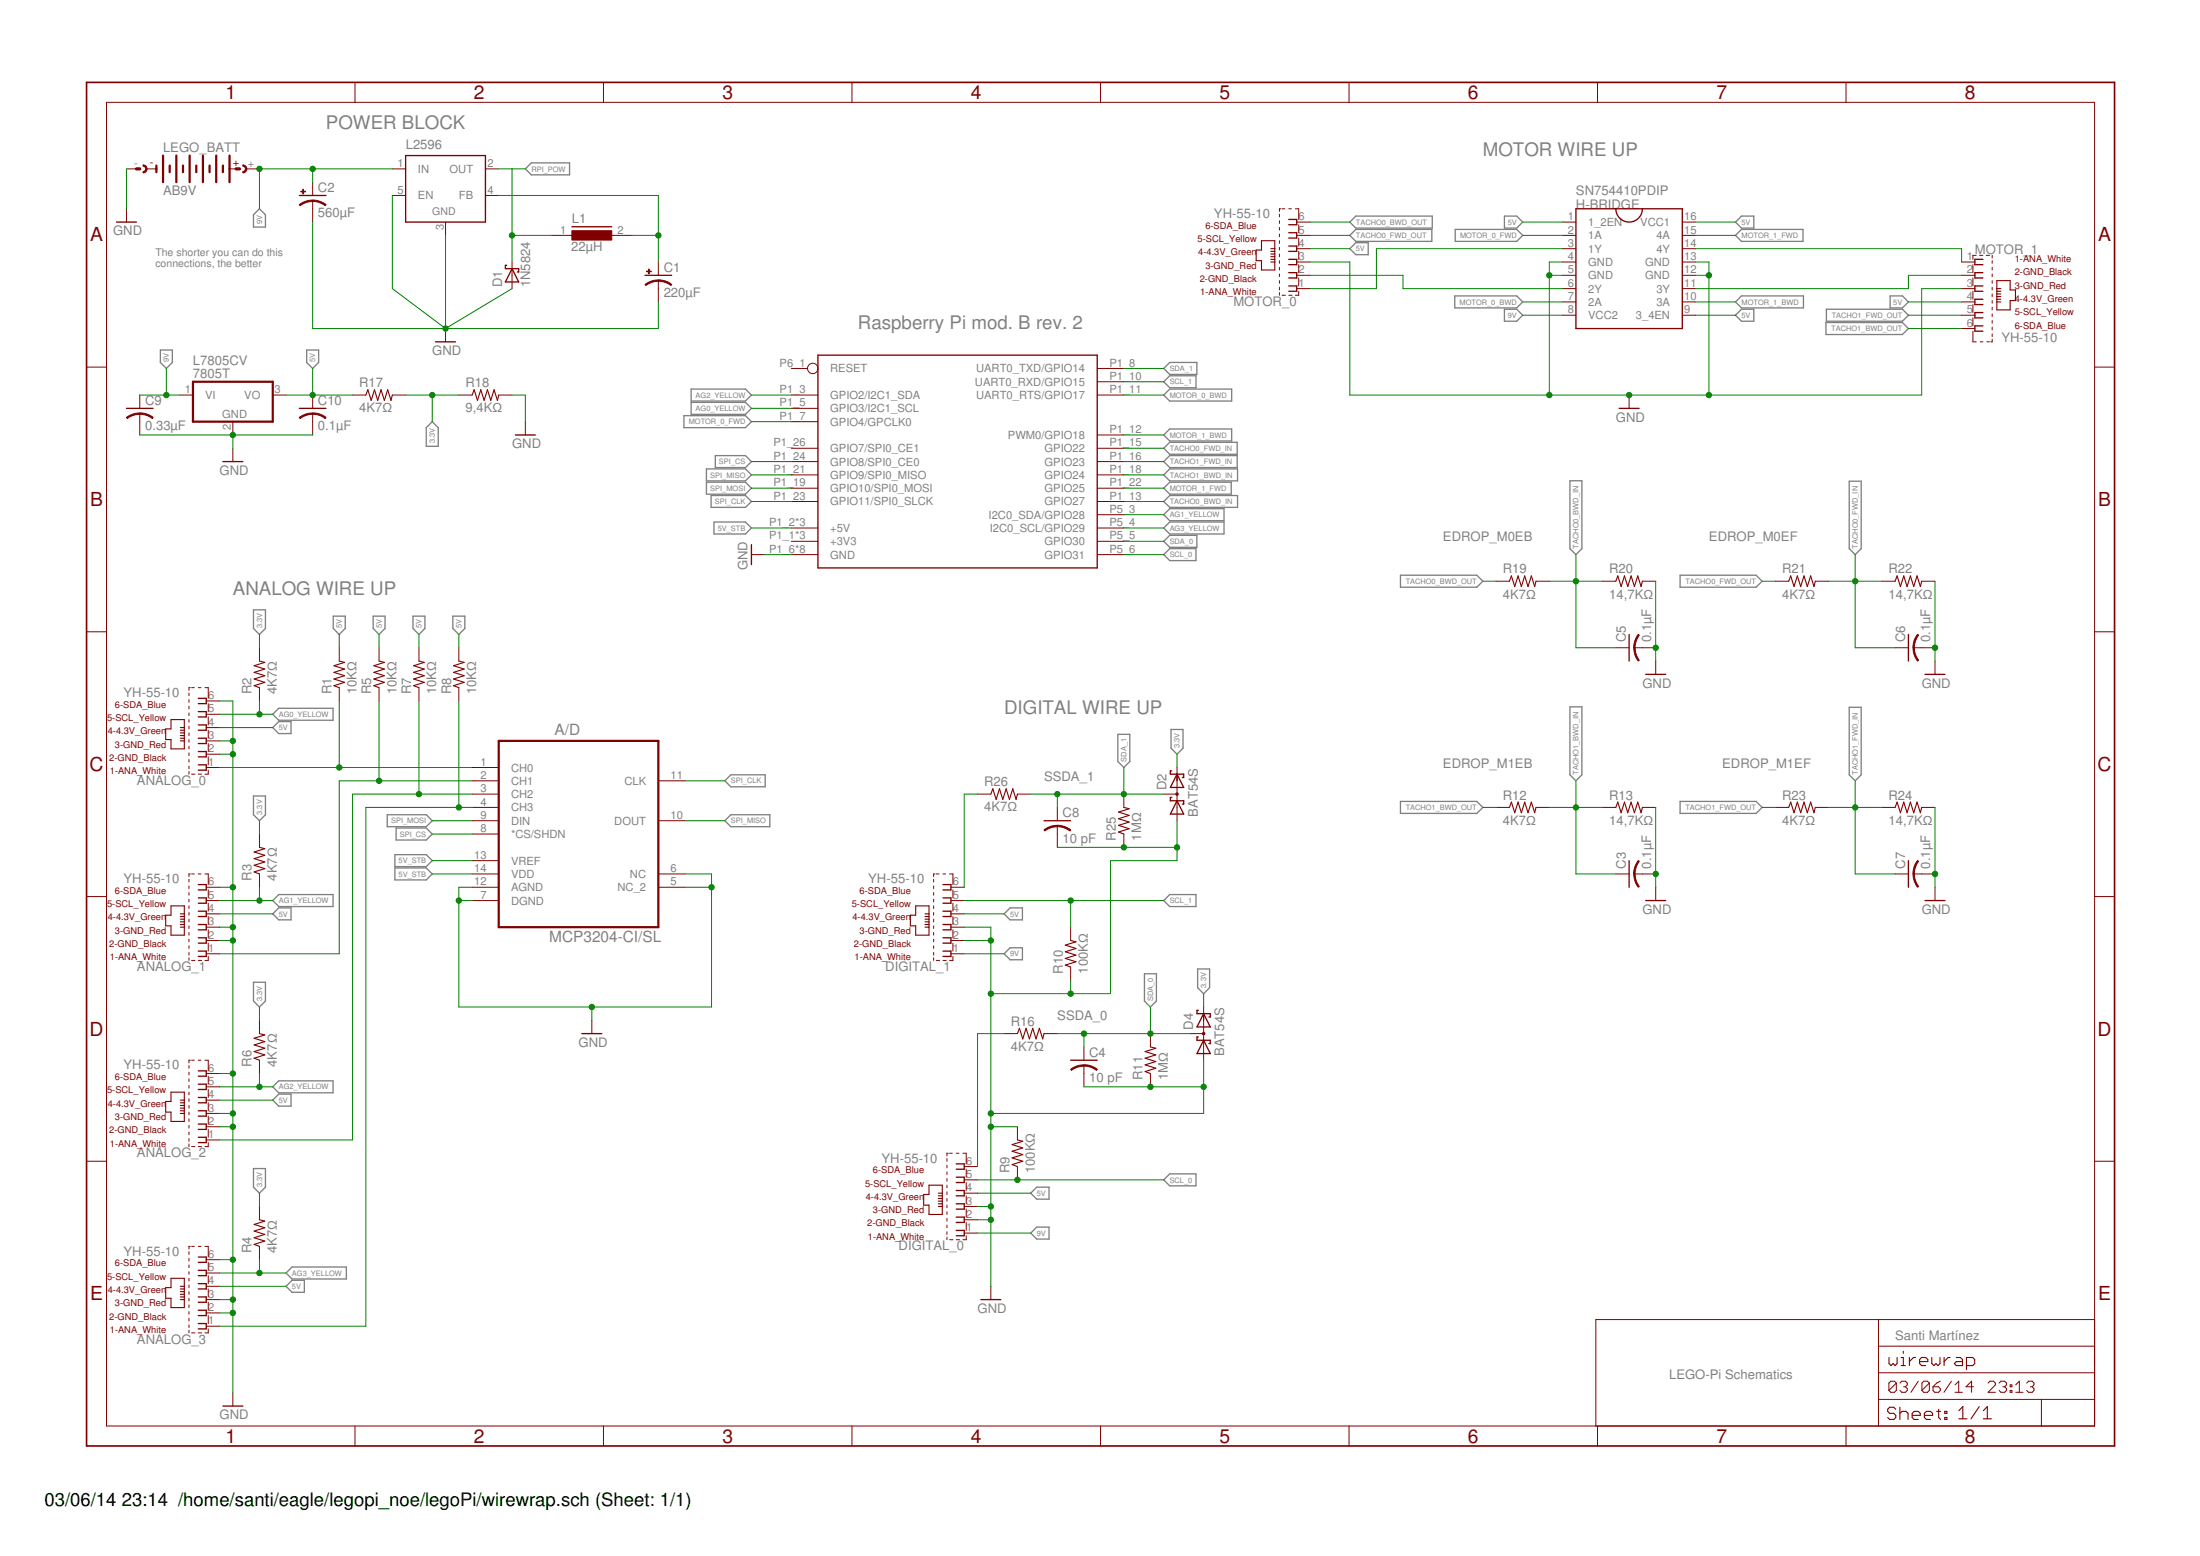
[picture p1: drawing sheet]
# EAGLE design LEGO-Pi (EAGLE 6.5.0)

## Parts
A/D  MCP3204-CI/SL  [SOIC127P600X175-14N]
ANALOG_0  YH-55-10  [YH-55-10]
ANALOG_1  YH-55-10  [YH-55-10]
ANALOG_2  YH-55-10  [YH-55-10]
ANALOG_3  YH-55-10  [YH-55-10]
C1  220µF  CPOL-US085CS-1AR  [085CS_1AR]
C2  560µF  CPOL-US085CS-1AR  [085CS_1AR]
C3  0.1µF  C-US025-024X044  [C025-024X044]
C4  10 pF  C-US025-024X044  [C025-024X044]
C5  0.1µF  C-US025-024X044  [C025-024X044]
C6  0.1µF  C-US025-024X044  [C025-024X044]
C7  0.1µF  C-US025-024X044  [C025-024X044]
C8  10 pF  C-US025-024X044  [C025-024X044]
C9  0.33µF  C-US025-024X044  [C025-024X044]
C10  0.1µF  C-US025-024X044  [C025-024X044]
D1  1N5824  1N5908  [C4111-15]
D2  BAT54S  [SOT23]
D4  BAT54S  [SOT23]
DIGITAL_0  YH-55-10  [YH-55-10]
DIGITAL_1  YH-55-10  [YH-55-10]
H-BRIDGE  SN754410PDIP  [DIL16]
L1  22µH  SFT1040  [SFT1040]
L2596  LM2596TH  [TO220-52]
L7805CV  7805T  [TO220H]
LEGO_BATT  AB9V  [AB9V]
MOTOR_0  YH-55-10  [YH-55-10]
MOTOR_1  YH-55-10  [YH-55-10]
R1  10KΩ  R-US_0204/2V  [0204V]
R2  4K7Ω  R-US_0204/2V  [0204V]
R3  4K7Ω  R-US_0204/2V  [0204V]
R4  4K7Ω  R-US_0204/2V  [0204V]
R5  10KΩ  R-US_0204/2V  [0204V]
R6  4K7Ω  R-US_0204/2V  [0204V]
R7  10KΩ  R-US_0204/2V  [0204V]
R8  10KΩ  R-US_0204/2V  [0204V]
R9  100KΩ  R-US_0204/2V  [0204V]
R10  100KΩ  R-US_0204/2V  [0204V]
R11  1MΩ  R-US_0207/5V  [0207/5V]
R12  4K7Ω  R-US_0207/5V  [0207/5V]
R13  14,7KΩ  R-US_0207/5V  [0207/5V]
R16  4K7Ω  R-US_0207/5V  [0207/5V]
R17  4K7Ω  R-US_0207/5V  [0207/5V]
R18  9,4KΩ  R-US_0207/5V  [0207/5V]
R19  4K7Ω  R-US_0207/5V  [0207/5V]
R20  14,7KΩ  R-US_0207/5V  [0207/5V]
R21  4K7Ω  R-US_0207/5V  [0207/5V]
R22  14,7KΩ  R-US_0207/5V  [0207/5V]
R23  4K7Ω  R-US_0207/5V  [0207/5V]
R24  14,7KΩ  R-US_0207/5V  [0207/5V]
R25  1MΩ  R-US_0207/5V  [0207/5V]
R26  4K7Ω  R-US_0207/5V  [0207/5V]
U$1  RPI-B-V2  [RPI-A-SHIELD]

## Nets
3.3V [Logic_Power]: D2.2(C2) D4.2(C2) R2.2 R3.2 R4.2 R6.2 R17.2 R18.1
5V [Logic_Power]: ANALOG_0.4(4_4.3V_GREEN) ANALOG_1.4(4_4.3V_GREEN) ANALOG_2.4(4_4.3V_GREEN) ANALOG_3.4(4_4.3V_GREEN) C10.1 DIGITAL_0.4(4_4.3V_GREEN) DIGITAL_1.4(4_4.3V_GREEN) H-BRIDGE.1(1_2EN) H-BRIDGE.9(3_4EN) H-BRIDGE.16(VCC1) L7805CV.3(VO) MOTOR_0.4(4_4.3V_GREEN) MOTOR_1.4(4_4.3V_GREEN) R1.2 R5.2 R7.2 R8.2 R17.1
5V_STB [Logic_Power]: A/D.13(VREF) A/D.14(VDD) U$1.P1_2(+5V) U$1.P1_4(+5V) U$1.P5_1(+5V)
9V [Power]: C2.+ C9.1 DIGITAL_0.1(1_ANA_WHITE) DIGITAL_1.1(1_ANA_WHITE) H-BRIDGE.8(VCC2) L2596.1(IN) L7805CV.1(VI) LEGO_BATT.+
AG0_YELLOW: ANALOG_0.5(5_SCL_YELLOW) R2.1 U$1.P1_5(GPIO3/I2C1_SCL)
AG1_YELLOW: ANALOG_1.5(5_SCL_YELLOW) R3.1 U$1.P5_3(I2C0_SDA/GPIO28)
AG2_YELLOW: ANALOG_2.5(5_SCL_YELLOW) R6.1 U$1.P1_3(GPIO2/I2C1_SDA)
AG3_YELLOW: ANALOG_3.5(5_SCL_YELLOW) R4.1 U$1.P5_4(I2C0_SCL/GPIO29)
GND [Power]: A/D.5(NC_2) A/D.6(NC) A/D.7(DGND) A/D.12(AGND) ANALOG_0.2(2_GND_BLACK) ANALOG_0.3(3_GND_RED) ANALOG_0.6(6_SDA_BLUE) ANALOG_1.2(2_GND_BLACK) ANALOG_1.3(3_GND_RED) ANALOG_1.6(6_SDA_BLUE) ANALOG_2.2(2_GND_BLACK) ANALOG_2.3(3_GND_RED) ANALOG_2.6(6_SDA_BLUE) ANALOG_3.2(2_GND_BLACK) ANALOG_3.3(3_GND_RED) ANALOG_3.6(6_SDA_BLUE) C1.- C2.- C3.2 C4.2 C5.2 C6.2 C7.2 C8.2 C9.2 C10.2 D1.A D2.1(A1) D4.1(A1) DIGITAL_0.2(2_GND_BLACK) DIGITAL_0.3(3_GND_RED) DIGITAL_1.2(2_GND_BLACK) DIGITAL_1.3(3_GND_RED) H-BRIDGE.4(GND) H-BRIDGE.5(GND) H-BRIDGE.12(GND) H-BRIDGE.13(GND) L2596.3(GND) L2596.5(EN) L7805CV.2(GND) LEGO_BATT.- MOTOR_0.3(3_GND_RED) MOTOR_1.3(3_GND_RED) R9.2 R10.1 R11.1 R13.2 R18.2 R20.2 R22.2 R24.2 R25.1 U$1.P1_6(GND) U$1.P1_9(GND) U$1.P1_14(GND) U$1.P1_20(GND) U$1.P1_25(GND) U$1.P5_7(GND) U$1.P5_8(GND) U$1.P6_2(GND)
MOTOR_0_BWD: H-BRIDGE.7(2A) U$1.P1_11(UART0_RTS/GPIO17)
MOTOR_0_FWD: H-BRIDGE.2(1A) U$1.P1_7(GPIO4/GPCLK0)
MOTOR_1_BWD: H-BRIDGE.10(3A) U$1.P1_12(PWM0/GPIO18)
MOTOR_1_FWD: H-BRIDGE.15(4A) U$1.P1_22(GPIO25)
N$1: H-BRIDGE.14(4Y) MOTOR_1.1(1_ANA_WHITE)
N$2: H-BRIDGE.11(3Y) MOTOR_1.2(2_GND_BLACK)
N$3: A/D.2(CH1) ANALOG_1.1(1_ANA_WHITE) R5.1
N$4: A/D.1(CH0) ANALOG_0.1(1_ANA_WHITE) R1.1
N$5: C1.+ L1.2 L2596.4(FB)
N$6: A/D.3(CH2) ANALOG_2.1(1_ANA_WHITE) R7.1
N$7: A/D.4(CH3) ANALOG_3.1(1_ANA_WHITE) R8.1
N$9: H-BRIDGE.6(2Y) MOTOR_0.2(2_GND_BLACK)
N$10: H-BRIDGE.3(1Y) MOTOR_0.1(1_ANA_WHITE)
N$11: DIGITAL_0.6(6_SDA_BLUE) R16.1
N$13: DIGITAL_1.6(6_SDA_BLUE) R26.1
RPI_POW [Power]: D1.C L1.1 L2596.2(OUT)
SCL_0: DIGITAL_0.5(5_SCL_YELLOW) R9.1 U$1.P5_6(GPIO31)
SCL_1: DIGITAL_1.5(5_SCL_YELLOW) R10.2 U$1.P1_10(UART0_RXD/GPIO15)
SDA_0: C4.1 D4.3(C1A2) R11.2 R16.2 U$1.P5_5(GPIO30)
SDA_1: C8.1 D2.3(C1A2) R25.2 R26.2 U$1.P1_8(UART0_TXD/GPIO14)
SPI_CLK: A/D.11(CLK) U$1.P1_23(GPIO11/SPI0_SLCK)
SPI_CS: A/D.8(*CS/SHDN) U$1.P1_24(GPIO8/SPI0_CE0)
SPI_MISO: A/D.10(DOUT) U$1.P1_21(GPIO9/SPI0_MISO)
SPI_MOSI: A/D.9(DIN) U$1.P1_19(GPIO10/SPI0_MOSI)
TACHO0_BWD_IN: C5.1 R19.2 R20.1 U$1.P1_13(GPIO27)
TACHO0_BWD_OUT: MOTOR_0.6(6_SDA_BLUE)
TACHO0_FWD_IN: C6.1 R21.2 R22.1 U$1.P1_15(GPIO22)
TACHO0_FWD_OUT: MOTOR_0.5(5_SCL_YELLOW)
TACHO1_BWD_IN: C3.1 R12.2 R13.1 U$1.P1_18(GPIO24)
TACHO1_BWD_OUT: MOTOR_1.6(6_SDA_BLUE) R12.1
TACHO1_FWD_IN: C7.1 R23.2 R24.1 U$1.P1_16(GPIO23)
TACHO1_FWD_OUT: MOTOR_1.5(5_SCL_YELLOW) R23.1
Unconnected: R19.1 R21.1 U$1.P1_26(GPIO7/SPI0_CE1)

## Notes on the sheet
- POWER BLOCK
- MOTOR WIRE UP
- The shorter you can do this 
  connections, the better
- Raspberry Pi mod. B rev. 2
- EDROP_M0EB | EDROP_M0EF
- ANALOG WIRE UP
- DIGITAL WIRE UP
- EDROP_M1EB | EDROP_M1EF
- SSDA_1
- SSDA_0
- Santi Martínez
- LEGO-Pi Schematics

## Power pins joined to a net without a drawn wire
+3V3: U$1.P1_1(+3V3) U$1.P1_17(+3V3) U$1.P5_2(+3V3)
RESET: U$1.P6_1(RESET)

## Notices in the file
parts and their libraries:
raspberry: This library stands under the CERN Open Hardware Licence.
